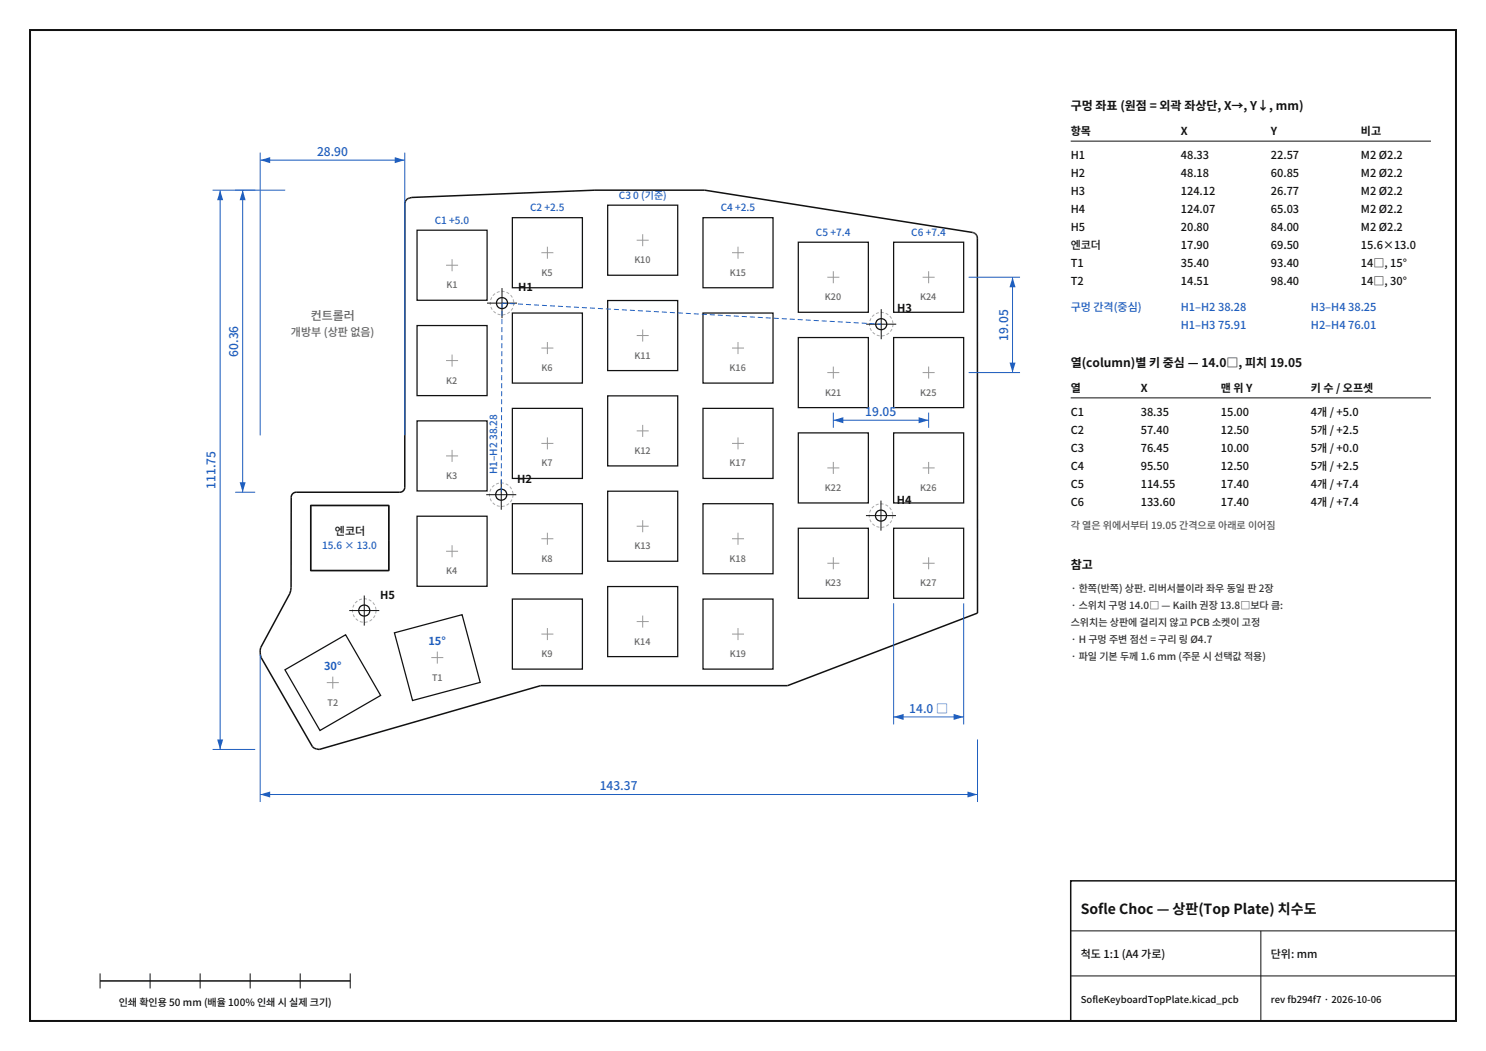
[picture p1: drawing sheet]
<svg xmlns="http://www.w3.org/2000/svg" width="297mm" height="210mm" viewBox="0 0 297 210" stroke-linecap="round" stroke-linejoin="round" font-family="sans-serif">
<path d="M6 6h285v198h-285z" fill="none" stroke="#111" stroke-width=".4"/>
<path d="M81.4 39.8l.9-.3 36.6-1.5h22l53.5 8.4a1.15 1.15 0 0 1 .9 1.2l.1 74.9-38 14.5h-49.3l-44.3 12.7-1-.2-.4-.3-10.2-17.8-.2-.5 .1-1.5 5.8-10.7 .2-.7 .1-18.6a1 1 0 0 1 1-1h20.7a1 1 0 0 0 1-1v-56.8zM62.1 101h15.6v13h-15.6z" fill="none" stroke="#111" stroke-width=".3"/>
<g fill="none" stroke="#111" stroke-width=".25">
<path d="M83.4 46h14v14h-14zM102.4 43.5h14v14h-14zM121.5 41h14v14h-14zM140.5 43.5h14v14h-14zM159.6 48.4h14v14h-14zM178.6 48.4h14v14h-14zM83.4 65h14v14h-14zM102.4 62.5h14v14h-14zM121.5 60h14v14h-14zM121.5 79.1h14v14h-14zM140.5 62.5h14v14h-14zM159.6 67.4h14v14h-14z"/>
<path d="M178.6 67.4h14v14h-14zM83.4 84.1h14v14h-14zM102.4 81.6h14v14h-14zM121.5 98.1h14v14h-14zM140.5 81.6h14v14h-14zM159.6 86.5h14v14h-14zM178.6 86.5h14v14h-14zM62.1 101h15.6v13h-15.6zM83.4 103.1h14v14h-14zM102.4 100.6h14v14h-14zM102.4 119.7h14v14h-14zM121.5 117.2h14v14h-14z"/>
<path d="M140.5 100.6h14v14h-14zM140.5 119.7h14v14h-14zM159.6 105.5h14v14h-14zM178.6 105.5h14v14h-14zM57 133.8l12.1-7 7 12.2-12.1 7zM78.8 126.4l13.6-3.6 3.6 13.5-13.5 3.7z"/>
<circle cx="100.3" cy="60.6" r="1.11"/>
<circle cx="176.1" cy="64.8" r="1.11"/>
<circle cx="100.2" cy="98.8" r="1.11"/>
<circle cx="176.1" cy="103" r="1.11"/>
<circle cx="72.8" cy="122" r="1.11"/>
</g>
<g fill="none" stroke="#999" stroke-width=".2">
<path d="M89.2 53h2.4M90.4 51.8v2.4M108.2 50.5h2.4M109.4 49.3v2.4M127.3 48h2.4M128.5 46.8v2.4M146.3 50.5h2.4M147.5 49.3v2.4M165.4 55.4h2.4M166.6 54.2v2.4M184.4 55.4h2.4M185.6 54.2v2.4"/>
<path d="M89.2 72h2.4M90.4 70.8v2.4M108.2 69.5h2.4M109.4 68.3v2.4M127.3 67h2.4M128.5 65.8v2.4M146.3 69.5h2.4M147.5 68.3v2.4M165.4 74.4h2.4M166.6 73.2v2.4M184.4 74.4h2.4M185.6 73.2v2.4"/>
<path d="M89.2 91.1h2.4M90.4 89.9v2.4M108.2 88.6h2.4M109.4 87.4v2.4M127.3 86.1h2.4M128.5 84.9v2.4M146.3 88.6h2.4M147.5 87.4v2.4M165.4 93.5h2.4M166.6 92.3v2.4M184.4 93.5h2.4M185.6 92.3v2.4"/>
<path d="M89.2 110.1h2.4M90.4 108.9v2.4M108.2 107.6h2.4M109.4 106.4v2.4M127.3 105.1h2.4M128.5 103.9v2.4M146.3 107.6h2.4M147.5 106.4v2.4M165.4 112.5h2.4M166.6 111.3v2.4M184.4 112.5h2.4M185.6 111.3v2.4"/>
<path d="M65.3 136.4h2.4M66.5 135.2v2.4M86.2 131.4h2.4M87.4 130.2v2.4M108.2 126.7h2.4M109.4 125.5v2.4M127.3 124.2h2.4M128.5 123v2.4M146.3 126.7h2.4M147.5 125.5v2.4"/>
</g>
<g fill="none" stroke="#aaa" stroke-width=".2" stroke-dasharray=".6 .4" stroke-linecap="butt">
<circle cx="100.3" cy="60.6" r="2.35"/>
<circle cx="176.1" cy="64.8" r="2.35"/>
<circle cx="100.2" cy="98.8" r="2.35"/>
<circle cx="176.1" cy="103" r="2.35"/>
<circle cx="72.8" cy="122" r="2.35"/>
</g>
<path d="M100.3 57.6v6M97.3 60.6h6M173.1 64.8h6M176.1 61.8v6M97.2 98.8h6M100.2 95.8v6M72.8 119v6M173.1 103h6M176.1 100v6M69.8 122h6" fill="none" stroke="#111" stroke-width=".2"/>
<path d="M52 130.7v29.6M52 158.7h143.4M195.4 147.8v12.5" fill="none" stroke="#1f5fbf" stroke-width=".2"/>
<g fill="#1f5fbf">
<path d="M52 158.7l2-.5v1.1z"/>
<path d="M193.4 158.2l2 .5-2 .6z"/>
</g>
<path d="M42.5 38h14.5M44 38v111.7M42.5 149.7h8.5" fill="none" stroke="#1f5fbf" stroke-width=".2"/>
<g fill="#1f5fbf">
<path d="M44 38l.6 2h-1.2z"/>
<path d="M43.4 147.8h1.2l-.6 1.9z"/>
</g>
<path d="M52 30.5v56.5M52 32h28.9M80.9 30.5v56.5" fill="none" stroke="#1f5fbf" stroke-width=".2"/>
<g fill="#1f5fbf">
<path d="M52 32l2-.6v1.2z"/>
<path d="M78.9 31.4l2 .6-2 .6z"/>
</g>
<path d="M47 38h4M48.5 38v60.4M47 98.4h4" fill="none" stroke="#1f5fbf" stroke-width=".2"/>
<g fill="#1f5fbf">
<path d="M48.5 38l.6 2h-1.2z"/>
<path d="M47.9 96.4h1.2l-.6 2z"/>
</g>
<path d="M166.6 82.4v3.1M166.6 84h19M185.6 82.4v3.1" fill="none" stroke="#1f5fbf" stroke-width=".2"/>
<g fill="#1f5fbf">
<path d="M166.6 84l2-.6v1.2z"/>
<path d="M183.6 83.4l2 .6-2 .6z"/>
</g>
<path d="M193.6 55.4h10.3M202.4 55.4v19M193.6 74.4h10.3" fill="none" stroke="#1f5fbf" stroke-width=".2"/>
<g fill="#1f5fbf">
<path d="M202.4 55.4l.6 2h-1.2z"/>
<path d="M201.8 72.4h1.2l-.6 2z"/>
</g>
<path d="M178.6 120.5v24.3M192.6 120.5v24.3M178.6 143.2h14" fill="none" stroke="#1f5fbf" stroke-width=".2"/>
<g fill="#1f5fbf">
<path d="M178.6 143.2l2-.5v1.2z"/>
<path d="M190.6 142.7l2 .5-2 .7z"/>
</g>
<path d="M100.3 60.6l75.8 4.2zM100.3 60.6l-.1 38.2z" fill="#000" stroke="#1f5fbf" stroke-width=".2" stroke-dasharray="1 .6" stroke-linecap="butt"/>
<path d="M214 28.2h72M214 79.5h72M20 194.5v3M30 194.5v3M40 194.5v3M50 194.5v3M60 194.5v3M70 194.5v3M214 186h77M214 195h77M252 186v18" fill="none" stroke="#111" stroke-width=".2"/>
<path d="M214 176h77v28h-77zM20 196h50" fill="none" stroke="#111" stroke-width=".3"/>
<text font-size="2.8" fill="#111" x="216" y="182.6">Sofle Choc — 상판(Top Plate) 치수도</text>
<g font-size="2.4" fill="#111">
<text x="214" y="22">구멍 좌표 (원점 = 외곽 좌상단, X→, Y↓, mm)</text>
<text x="214" y="73.3">열(column)별 키 중심 — 14.0□, 피치 19.05</text>
<text x="214" y="113.7">참고</text>
</g>
<g font-size="2.4" fill="#1f5fbf">
<text x="63.4" y="31.2">28.90</text>
<text x="47.6" y="71.3" transform="rotate(-90 47.6 71.3)">60.36</text>
<text x="201.5" y="68.1" transform="rotate(-90 201.5 68.1)">19.05</text>
<text x="172.9" y="83.2">19.05</text>
<text x="43.1" y="97.7" transform="rotate(-90 43.1 97.7)">111.75</text>
<text x="181.7" y="142.5">14.0 □</text>
<text x="119.9" y="157.9">143.37</text>
</g>
<text font-size="2.4" fill="#666" x="62.1" y="64">컨트롤러</text>
<g font-size="2.2" fill="#111">
<text x="214" y="27">항목</text>
<text x="236" y="27">X</text>
<text x="254" y="27">Y</text>
<text x="272" y="27">비고</text>
<text x="214" y="31.8">H1</text>
<text x="214" y="35.4">H2</text>
<text x="236" y="31.8">48.33</text>
<text x="236" y="35.4">48.18</text>
<text x="254" y="31.8">22.57</text>
<text x="254" y="35.4">60.85</text>
<text x="272" y="31.8">M2 Ø2.2</text>
<text x="272" y="35.4">M2 Ø2.2</text>
<text x="214" y="39">H3</text>
<text x="236" y="39">124.12</text>
<text x="254" y="39">26.77</text>
<text x="272" y="39">M2 Ø2.2</text>
<text x="214" y="42.6">H4</text>
<text x="214" y="46.2">H5</text>
<text x="236" y="42.6">124.07</text>
<text x="236" y="46.2">20.80</text>
<text x="254" y="42.6">65.03</text>
<text x="254" y="46.2">84.00</text>
<text x="272" y="42.6">M2 Ø2.2</text>
<text x="272" y="46.2">M2 Ø2.2</text>
<text x="214" y="49.8">엔코더</text>
<text x="214" y="53.4">T1</text>
<text x="236" y="49.8">17.90</text>
<text x="236" y="53.4">35.40</text>
<text x="254" y="49.8">69.50</text>
<text x="254" y="53.4">93.40</text>
<text x="272" y="49.8">15.6×13.0</text>
<text x="272" y="53.4">14□, 15°</text>
<text x="103.5" y="58.2">H1</text>
<text x="214" y="57">T2</text>
<text x="236" y="57">14.51</text>
<text x="254" y="57">98.40</text>
<text x="272" y="57">14□, 30°</text>
<text x="179.3" y="62.4">H3</text>
<text x="214" y="78.3">열</text>
<text x="214" y="83.1">C1</text>
<text x="228" y="78.3">X</text>
<text x="228" y="83.1">38.35</text>
<text x="244" y="83.1">15.00</text>
<text x="244" y="78.3">맨 위 Y</text>
<text x="262" y="83.1">4개 / +5.0</text>
<text x="262" y="78.3">키 수 / 오프셋</text>
<text x="214" y="86.7">C2</text>
<text x="228" y="86.7">57.40</text>
<text x="244" y="86.7">12.50</text>
<text x="262" y="86.7">5개 / +2.5</text>
<text x="214" y="90.3">C3</text>
<text x="214" y="93.9">C4</text>
<text x="228" y="90.3">76.45</text>
<text x="228" y="93.9">95.50</text>
<text x="244" y="90.3">10.00</text>
<text x="244" y="93.9">12.50</text>
<text x="262" y="90.3">5개 / +0.0</text>
<text x="262" y="93.9">5개 / +2.5</text>
<text x="103.4" y="96.4">H2</text>
<text x="179.3" y="100.6">H4</text>
<text x="214" y="97.5">C5</text>
<text x="214" y="101.1">C6</text>
<text x="228" y="97.5">114.55</text>
<text x="228" y="101.1">133.60</text>
<text x="244" y="97.5">17.40</text>
<text x="244" y="101.1">17.40</text>
<text x="262" y="97.5">4개 / +7.4</text>
<text x="262" y="101.1">4개 / +7.4</text>
<text x="66.9" y="106.9">엔코더</text>
<text x="76" y="119.6">H5</text>
<text x="216" y="191.5">척도 1:1 (A4 가로)</text>
<text x="254" y="191.5">단위: mm</text>
</g>
<g font-size="2.2" fill="#1f5fbf">
<text x="214" y="62.1">구멍 간격(중심)</text>
<text x="236" y="62.1">H1–H2 38.28</text>
<text x="236" y="65.7">H1–H3 75.91</text>
<text x="262" y="62.1">H3–H4</text>
<text x="262" y="65.7">H2–H4 76.01</text>
<text x="269.5" y="62.1">38.25</text>
<text x="85.6" y="128.8">15°</text>
<text x="64.8" y="133.8">30°</text>
</g>
<text font-size="2.2" fill="#666" x="58.1" y="67.2">개방부 (상판 없음)</text>
<g font-size="2" fill="#1f5fbf">
<text x="123.7" y="39.7">C3 0 (기준)</text>
<text x="86.9" y="44.7">C1 +5.0</text>
<text x="106" y="42.2">C2 +2.5</text>
<text x="144.1" y="42.2">C4 +2.5</text>
<text x="163.1" y="47.1">C5 +7.4</text>
<text x="182.1" y="47.1">C6 +7.4</text>
<text x="99.3" y="94.7" transform="rotate(-90 99.3 94.7)">H1–H2 38.28</text>
<text x="64.4" y="109.7">15.6 × 13.0</text>
</g>
<text font-size="2" fill="#555" x="214" y="105.7">각 열은 위에서부터 19.05 간격으로 아래로 이어짐</text>
<g font-size="2" fill="#333">
<text x="214" y="118.2">· 한쪽(반쪽) 상판. 리버서블이라 좌우 동일 판 2장</text>
<text x="214" y="121.6">· 스위치 구멍 14.0□ — Kailh 권장 13.8□보다 큼:</text>
<text x="214" y="125">스위치는 상판에 걸리지 않고 PCB 소켓이 고정</text>
<text x="214" y="128.4">· H 구멍 주변 점선 = 구리 링 Ø4.7</text>
<text x="214" y="131.8">· 파일 기본 두께 1.6 mm (주문 시 선택값 적용)</text>
</g>
<text font-size="2" fill="#111" x="23.7" y="201">인쇄 확인용 50 mm (배율 100% 인쇄 시 실제 크기)</text>
<g font-size="1.9" fill="#111">
<text x="216" y="200.5">SofleKeyboardTopPlate.kicad_pcb</text>
<text x="254" y="200.5">rev fb294f7 · 2026-10-06</text>
</g>
<g font-size="1.8" fill="#666">
<text x="126.8" y="52.6">K10</text>
<text x="89.2" y="57.6">K1</text>
<text x="108.3" y="55.1">K5</text>
<text x="145.8" y="55.1">K15</text>
<text x="164.9" y="60">K20</text>
<text x="183.9" y="60">K24</text>
<text x="126.8" y="71.6">K11</text>
<text x="89.2" y="76.6">K2</text>
<text x="108.2" y="74.1">K6</text>
<text x="145.8" y="74.1">K16</text>
<text x="164.9" y="79">K21</text>
<text x="183.9" y="79">K25</text>
<text x="89.2" y="95.7">K3</text>
<text x="108.2" y="93.2">K7</text>
<text x="126.8" y="90.7">K12</text>
<text x="145.8" y="93.2">K17</text>
<text x="164.9" y="98.1">K22</text>
<text x="183.9" y="98.1">K26</text>
<text x="108.2" y="112.2">K8</text>
<text x="126.8" y="109.7">K13</text>
<text x="145.8" y="112.2">K18</text>
<text x="89.2" y="114.7">K4</text>
<text x="164.9" y="117.1">K23</text>
<text x="183.9" y="117.1">K27</text>
<text x="108.3" y="131.3">K9</text>
<text x="126.8" y="128.8">K14</text>
<text x="145.8" y="131.3">K19</text>
<text x="86.4" y="136">T1</text>
<text x="65.5" y="141">T2</text>
</g>
</svg>
